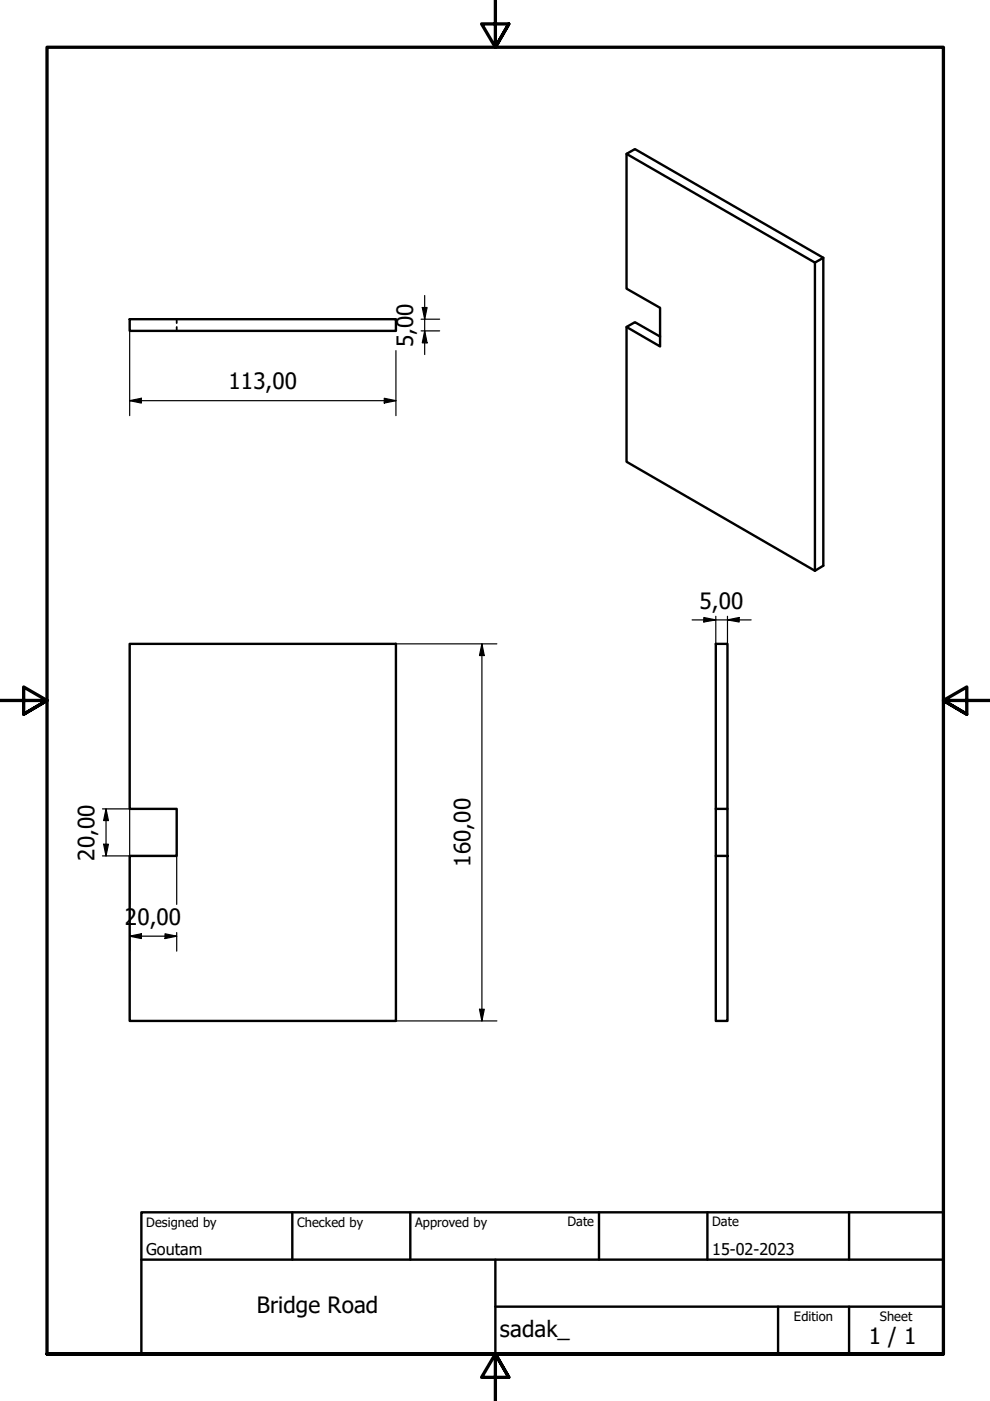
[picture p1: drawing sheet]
<svg xmlns="http://www.w3.org/2000/svg" width="210mm" height="297mm" viewBox="0 0 210 297" stroke-linecap="round" stroke-linejoin="round" font-family="sans-serif">
<!-- layer: Visible (ISO) -->
<path d="M132.8 32.6l40 23.1 1.8-1v65.2l-1.8 1.1-40-23.1v-28.6l1.8-1 5.4 3.1M172.8 55.7v65.3M174.6 54.7l-40-23.1-1.8 1v28.6l7.2 4.1v8.2l-7.2-4.2M27.5 67.7h56.4v2.5h-56.4zM27.5 136.5h56.4v80h-56.4v-35h10v-10h-10zM151.8 171.5v10M154.2 171.5v-35h-2.4v35h2.4v10M151.8 181.5h2.4v35h-2.4z" fill="none" stroke="#000" stroke-width=".51"/>
<!-- layer: Hidden (ISO) -->
<path d="M37.5 67.7v.8M37.5 69.3v.9" fill="none" stroke="#000" stroke-width=".38"/>
<!-- layer: Border (ISO) -->
<path d="M105 0v10l-2.9-4.9h5.8l-2.9 4.9 2.9-4.9M0 148.5h10l-5-2.8v5.7l5-2.9-5 2.9M210 148.5h-10l5-2.8v5.7l-5-2.9 5 2.9M10 287.1v-277.1h190v277.1h-190h190M107.9 292l-2.9-4.9 2.9 4.9h-5.8l2.9-4.9v9.9" fill="none" stroke="#000" stroke-width=".7"/>
<!-- layer: Title (ISO) -->
<path d="M30 257h170v30.1h-170zM62 257v10.1M87 257v10.1M127 257v10.1M150 257v10.1M180 257v10.1M30 267.1h170M105 277h95M105 267.1v20M165 277v10.1M180 277v10.1" fill="none" stroke="#000" stroke-width=".51"/>
<!-- layer: Dimension (ISO) -->
<g fill="none" stroke="#000" stroke-width=".25">
<path d="M27.5 70.2v17.9M83.9 74.3v13.8M89.3 67.7h3.9M89.3 70.2h3.9M89.5 65.2h1.1l-.6 2.5zM90 70.2l.6 2.5h-1.1zM90 62.7v12.5M27.5 84.9l2.5-.5v1.1zM27.5 84.9h56.4M81.5 84.4l2.4 .5-2.4 .6zM83.9 136.5h21.4M102.2 136.5l.5 2.5h-1z"/>
<path d="M102.2 136.5v80M146.7 131.4h12.6M149.2 130.9l2.6 .5-2.6 .5zM151.8 130.7v5.8M154.2 131.4l2.5-.5v1zM154.2 130.7v5.8M21.7 171.5h5.8v20.3M22 179h1l-.5 2.5zM22.5 171.5l.5 2.5h-1zM22.5 171.5v10M21.7 181.5h5.8M27.5 198.5l2.5-.5v1z"/>
<path d="M27.5 197.7v4M27.5 198.5h10M35 198l2.5 .5-2.5 .5zM37.5 181.5v10.3M37.5 197.7v4M83.9 216.5h21.4M101.7 214h1l-.5 2.5z"/>
</g>
<g fill="#000">
<path d="M89.5 65.2h1.1l-.6 2.5z" fill-rule="evenodd"/>
<path d="M90 70.2l.6 2.5h-1.1z" fill-rule="evenodd"/>
<path d="M27.5 84.9l2.5-.5v1.1z" fill-rule="evenodd"/>
<path d="M81.5 84.4l2.4 .5-2.4 .6z" fill-rule="evenodd"/>
<path d="M102.2 136.5l.5 2.5h-1z" fill-rule="evenodd"/>
<path d="M149.2 130.9l2.6 .5-2.6 .5z" fill-rule="evenodd"/>
<path d="M154.2 131.4l2.5-.5v1z" fill-rule="evenodd"/>
<path d="M22 179h1l-.5 2.5z" fill-rule="evenodd"/>
<path d="M22.5 171.5l.5 2.5h-1z" fill-rule="evenodd"/>
<path d="M27.5 198.5l2.5-.5v1z" fill-rule="evenodd"/>
<path d="M35 198l2.5 .5-2.5 .5z" fill-rule="evenodd"/>
<path d="M101.7 214h1l-.5 2.5z" fill-rule="evenodd"/>
</g>
<g font-size="4.8">
<text x="87.6" y="73.6" transform="rotate(-90 87.6 73.6)">5,00</text>
<text x="48.5" y="82.5">113,00</text>
<text x="148.3" y="129">5,00</text>
<text x="20.1" y="182.5" transform="rotate(-90 20.1 182.5)">20,00</text>
<text x="99.8" y="183.8" transform="rotate(-90 99.8 183.8)">160,00</text>
<text x="26.5" y="196.1">20,00</text>
<text x="54.4" y="278.4">Bridge Road</text>
<text x="106" y="283.5">sadak_</text>
<text x="184.2" y="285">1 / 1</text>
</g>
<g font-size="3.4">
<text x="31" y="266">Goutam</text>
<text x="151" y="266">15-02-2023</text>
</g>
<g font-size="2.7">
<text x="31" y="260.1">Designed by</text>
<text x="63" y="260.1">Checked by</text>
<text x="88" y="260.1">Approved by</text>
<text x="120.3" y="260">Date</text>
<text x="151" y="260">Date</text>
<text x="168.3" y="280.1">Edition</text>
<text x="186.6" y="280.1">Sheet</text>
</g>
</svg>
